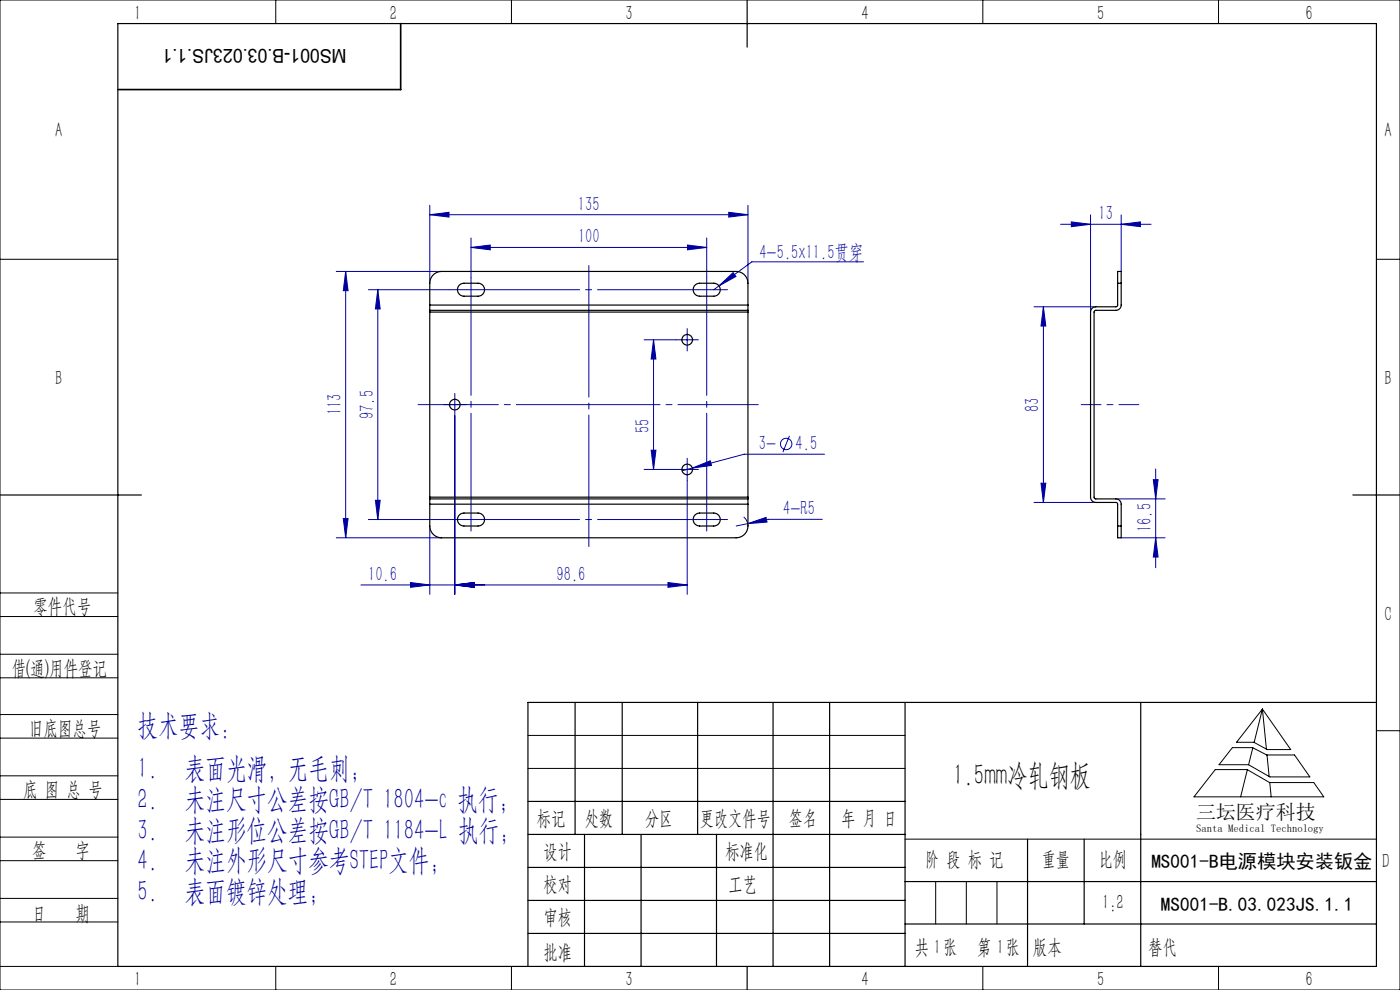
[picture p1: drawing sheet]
<svg xmlns="http://www.w3.org/2000/svg" width="297mm" height="210mm" viewBox="0 0 297 210" stroke-linecap="round" stroke-linejoin="round" font-family="sans-serif">
<g fill="none" stroke="#0000a0" stroke-width=".21">
<path d="M71.3 57.6h22.4M73.3 57.6v56.5M73.3 57.6l.5 4.1h-1zM91.2 45.5l4.1-.5v1.1zM91.2 43.5v16.6M91.2 45.5h67.5M99.9 52.5l4.1-.5v1zM99.9 50.5v8.4M99.9 52.5h50M145.8 52l4.1 .5-4.1 .5zM149.9 50.5v8.4M154.6 45l4.1 .5-4.1 .6z"/>
<path d="M158.7 43.5v16.6M183.2 55.5h-23.7l-7 5.1M225 47.6h19.2M227.3 47.1l4.1 .5-4.1 .5zM231.4 45.6v20.6M237.9 47.6l4-.5v1zM237.9 45.6v12M78.1 61.5h17.3M80.1 61.5v48.7M80.1 61.5l.6 4h-1.1zM136.6 72.1h6.8M138.6 72.1v27.5"/>
<path d="M138.6 72.1l.6 4.1h-1.1zM144.5 72.1h2.5M145.8 70.8v2.5M152.5 60.6l3-2.8 .6 .8zM152.5 60.6l-1.1 .9M219.4 65.1h13.1M221.4 65.1l.5 4.1h-1.1zM221.4 65.1v41.5M95.2 85.8h2.5M96.5 88.2v37.9M96.5 84.6v2.5M136.6 99.6h6.8"/>
<path d="M138.1 95.5h1.1l-.6 4.1zM144.5 99.6h2.5M145.8 98.3v2.5M146.9 99.3l3.8-1.6 .2 1zM167.5 92.4l-1.4 3.5M174.9 96.4h-17l-13.2 3.5M245.2 99.5v20.9M71.3 114.1h22.4M72.8 110h1l-.5 4.1zM78.1 110.2h17.3M79.6 106.1h1.1l-.6 4.1zM91.2 111.6v14.5"/>
<path d="M145.8 102v24.1M157.8 109.7a2.5 2.5 0 0 1 .9 1.9M158.6 111.1l3.9-1.3 .2 .9zM174.4 110.2h-11.4l-6.8 1.4M219.4 106.6h13.1M220.8 102.5h1.1l-.5 4.1zM236.7 105.8h10.5M237.9 114.1h9.3M244.7 101.7h1l-.5 4.1zM245.2 114.1l.5 4.1h-1zM76.6 124.1h69.2M87.1 123.6l4.1 .5-4.1 .5z"/>
<path d="M96.5 124.1l4.1-.5v1zM141.7 123.6l4.1 .5-4.1 .5z"/>
<circle cx="166.8" cy="94.2" r="1.21"/>
</g>
<path d="M144.5 72.1h-1.1M145.8 70.8v-1.1M145.8 73.3v1.2M147 72.1h1.2M95.2 85.8h-1.1M96.5 84.6v-1.1M96.5 87.1v1.1M97.7 85.8h1.2M144.5 99.6h-1.1M145.8 98.3v-1.1M147 99.6h1.2M145.8 100.8v1.2" fill="none" stroke="#0000a0" stroke-width=".21" stroke-dasharray="30.5 1.3 1.3 1.3"/>
<path d="M229.4 85.8h12.2" fill="none" stroke="#0000a0" stroke-width=".21" stroke-dasharray="30.5 1.3 1.3 1.3" stroke-dashoffset="26.3"/>
<path d="M160.9 85.8h-72.2" fill="none" stroke="#0000a0" stroke-width=".21" stroke-dasharray="30.5 1.3 1.3 1.3" stroke-dashoffset="13.4"/>
<path d="M124.9 56.3v59.6" fill="none" stroke="#0000a0" stroke-width=".21" stroke-dasharray="30.5 1.3 1.3 1.3" stroke-dashoffset="2.6"/>
<g fill="none" stroke="#000" stroke-width=".21">
<path d="M0 0h297v210h-297zM58.5 0v5M108.5 0v5M208.5 0v5M258.5 0v5M0 55h25M292 55h5M0 138.8h25M0 125.8h25M0 130.8h25M0 143.8h25M0 156.6h25"/>
<path d="M0 151.6h25M112 156h80M261.4 158.6h4.3l3 1.5h5.9l3.3 4.7h-8.5l-4.5-2.6h-6.3zM265.8 158.6l-.9 3.6M267.8 150.4l6 8.6h-5l-2.8-1.5h-3.7zM267.8 150.4l-1.7 7.1M267.8 150.4l.9 8.5M292 155h5M0 169.6h25M0 164.6h25M0 177.6h25M112 163h80"/>
<path d="M192 178h100M257.8 163.2h6.8l4.7 2.8h9.4l2.1 3h-27.5zM264.6 163.3l-1.4 5.7M268.8 160.1l.4 4.6M269.4 166l.3 3M0 182.6h25M0 190.6h25M0 195.6h25M198.5 187v9M205 187v9M211.5 187v9M0 205h25"/>
<path d="M58.5 205v5M108.5 205v5M208.5 205v5M258.5 205v5"/>
</g>
<g fill="none" stroke="#000" stroke-width=".25">
<path d="M25 5h267v200h-267zM158.5 0v10M0 105h30M287 105h10M122 149v28M132 149v28M148 149v28M164 149v56M176 149v56M192 149v56M242 149v56M292 149h-180v56"/>
<path d="M112 170h80M112 177h80M124 177v28M136 177v28M152 177v28M218 178v27M230 178v18M112 184h80M112 191h80M112 198h80M192 187h100M192 196h100"/>
<path d="M158.5 205v5"/>
</g>
<path d="M85 5v14h-60" fill="none" stroke="#000" stroke-width=".35"/>
<path d="M95.4 61.5h58.9M95.4 110.2h58.9" fill="none" stroke="#0000a0" stroke-width=".21" stroke-dasharray="30.5 1.3 1.3 1.3" stroke-dashoffset="2.9"/>
<path d="M99.9 58.9v53.7M149.9 112.6v-53.7" fill="none" stroke="#0000a0" stroke-width=".21" stroke-dasharray="30.5 1.3 1.3 1.3" stroke-dashoffset="5.5"/>
<g fill="#0000a0">
<path d="M99.9 52.5l4.1-.5v1zM145.8 52l4.1 .5-4.1 .5z"/>
<path d="M80.1 61.5l.6 4h-1.1zM79.6 106.1h1.1l-.6 4.1z"/>
<path d="M91.2 45.5l4.1-.5v1.1zM154.6 45l4.1 .5-4.1 .6zM87.1 123.6l4.1 .5-4.1 .5zM96.5 124.1l4.1-.5v1zM96.5 124.1l4.1-.5v1zM141.7 123.6l4.1 .5-4.1 .5zM146.9 99.3l4-.6-.2-1zM158.6 111.1l4.1-.4-.2-.9zM152.5 60.6l3.6-2-.6-.8zM227.3 47.1l4.1 .5-4.1 .5zM237.9 47.6l4-.5v1z"/>
<path d="M221.4 65.1l.5 4.1h-1.1zM220.8 102.5h1.1l-.5 4.1zM244.7 101.7h1l-.5 4.1zM245.2 114.1l.5 4.1h-1z"/>
<path d="M73.3 57.6l.5 4.1h-1zM72.8 110h1l-.5 4.1zM138.6 72.1l.6 4.1h-1.1zM138.1 95.5h1.1l-.6 4.1z"/>
</g>
<g fill="none" stroke="#000" stroke-width=".25">
<path d="M91.2 64.7v-4.6a2.5 2.5 0 0 1 2.5-2.5h62.5a2.5 2.5 0 0 1 2.5 2.5v4.6M91.2 64.7v1.1M91.2 65.8v.4M91.2 66.2v39.3M91.2 64.7h67.5M91.2 65.8h67.5M91.2 66.2h67.5M97.5 60.4l.9-.3h3a1.37 1.37 0 0 1 1.4 1.4 1.37 1.37 0 0 1-1.4 1.3h-3a1.37 1.37 0 0 1-1.3-.9 1.37 1.37 0 0 1 .4-1.5zM147.5 60.4l.9-.3h3a1.37 1.37 0 0 1 1.4 1.4 1.37 1.37 0 0 1-1.4 1.3h-3a1.37 1.37 0 0 1-1.3-.9 1.37 1.37 0 0 1 .4-1.5zM158.7 64.7v1.1M158.7 65.8v.4M158.7 66.2v39.3"/>
<path d="M237.1 60.1l-.1 4.9-4.5 .1a1.12 1.12 0 0 0-1.1 1.1v39.3a1.12 1.12 0 0 0 1.1 1.1l4.5 .1 .1 4.9M237.1 60.1v-2.5h.8v2.5M237.1 60.1h.8M237.9 60.1v4.6a1.12 1.12 0 0 1-1.2 1.1h-4.2l-.3 .1-.1 .3v39.3l.4 .3h4.2a1.12 1.12 0 0 1 1.2 1.1v4.7M91.2 106.9v4.7a2.5 2.5 0 0 0 2.5 2.5h62.5a2.5 2.5 0 0 0 2.5-2.5v-4.7M91.2 105.8v1.1M91.2 105.5v.3M91.2 106.9h67.5M91.2 105.8h67.5M91.2 105.5h67.5M97.5 109.2l.9-.4h3a1.37 1.37 0 0 1 1.4 1.4 1.37 1.37 0 0 1-1.4 1.4h-3a1.37 1.37 0 0 1-1.3-.9 1.37 1.37 0 0 1 .4-1.5zM147.5 109.2l.9-.4h3a1.37 1.37 0 0 1 1.4 1.4 1.37 1.37 0 0 1-1.4 1.4h-3a1.37 1.37 0 0 1-1.3-.9 1.37 1.37 0 0 1 .4-1.5z"/>
<path d="M158.7 105.8v1.1M158.7 105.5v.3M237.1 111.6v2.5h.8v-2.5M237.1 111.6h.8"/>
<circle cx="145.8" cy="72.1" r="1.13"/>
<circle cx="96.5" cy="85.8" r="1.13"/>
<circle cx="145.8" cy="99.6" r="1.12"/>
</g>
<g font-size="6.3" fill="#0000a0">
<text x="29.2" y="155.9">技术要求：</text>
<text x="29.2" y="165.1">1.</text>
<text x="39.2" y="165.1">表面光滑，无毛刺；</text>
<text x="29.2" y="171.6">2.</text>
<text x="39.2" y="171.6">未注尺寸公差按GB/T 1804-c 执行；</text>
<text x="29.2" y="178.1">3.</text>
<text x="39.2" y="178.1">未注形位公差按GB/T 1184-L 执行；</text>
<text x="29.2" y="184.6">4.</text>
<text x="39.2" y="184.6">未注外形尺寸参考STEP文件；</text>
<text x="29.2" y="191.1">5.</text>
<text x="39.2" y="191.1">表面镀锌处理；</text>
</g>
<text font-size="6.3" x="202.2" y="166.5">1.5mm冷轧钢板</text>
<g font-size="4.4">
<text x="28.5" y="4.1">1</text>
<text x="82.7" y="4.1">2</text>
<text x="132.7" y="4.1">3</text>
<text x="182.7" y="4.1">4</text>
<text x="232.7" y="4.1">5</text>
<text x="277" y="4.1">6</text>
<text x="11.7" y="29.1">A</text>
<text x="293.7" y="29.1">A</text>
<text x="11.7" y="81.6">B</text>
<text x="293.7" y="81.6">B</text>
<text x="7.1" y="130.1">零件代号</text>
<text x="293.7" y="131.6">C</text>
<text x="2.5" y="143.2">借(通)用件登记</text>
<text x="6.2" y="155.8">旧底图总号</text>
<text x="4.9" y="168.9">底 图 总 号</text>
<text x="113.9" y="174.9">标记</text>
<text x="124.1" y="174.9">处数</text>
<text x="136.9" y="174.9">分区</text>
<text x="148.5" y="174.9">更改文件号</text>
<text x="167.4" y="174.9">签名</text>
<text x="178.5" y="174.9">年 月 日</text>
<text x="6.8" y="181.9">签</text>
<text x="16" y="181.9">字</text>
<text x="115.3" y="181.9">设计</text>
<text x="153.9" y="181.9">标准化</text>
<text x="196.3" y="183.7">阶 段 标 记</text>
<text x="221" y="183.7">重量</text>
<text x="233.1" y="183.7">比例</text>
<text x="293.2" y="184.1">D</text>
<text x="115.3" y="189">校对</text>
<text x="154.6" y="189">工艺</text>
<text x="6.8" y="195.2">日</text>
<text x="16" y="195.2">期</text>
<text x="115.4" y="196">审核</text>
<text x="233.8" y="192.7">1:2</text>
<text x="115.3" y="203.4">批准</text>
<text x="194" y="202.4">共 张</text>
<text x="198.1" y="202.4">1</text>
<text x="207.3" y="202.4">第 张</text>
<text x="211.5" y="202.4">1</text>
<text x="219.1" y="202.4">版本</text>
<text x="28.5" y="209.1">1</text>
<text x="82.7" y="209.1">2</text>
<text x="132.7" y="209.1">3</text>
<text x="182.7" y="209.1">4</text>
<text x="232.7" y="209.1">5</text>
<text x="277" y="209.1">6</text>
</g>
<g font-size="4.4" fill="#0000a0">
<text x="122.6" y="44.7">135</text>
<text x="233.1" y="46.7">13</text>
<text x="122.6" y="51.6">100</text>
<text x="161.1" y="55">4-5.5x11.5贯穿</text>
<text x="72.5" y="88.1" transform="rotate(-90 72.5 88.1)">113</text>
<text x="79.3" y="88.9" transform="rotate(-90 79.3 88.9)">97.5</text>
<text x="220.5" y="87.4" transform="rotate(-90 220.5 87.4)">83</text>
<text x="137.8" y="91.8" transform="rotate(-90 137.8 91.8)">55</text>
<text x="161" y="95.5">3-</text>
<text x="168.8" y="95.5">4.5</text>
<text x="166.2" y="109.3">4-R5</text>
<text x="244.3" y="112.9" transform="rotate(-90 244.3 112.9)">16.5</text>
<text x="78.1" y="123.2">10.6</text>
<text x="118.1" y="123.2">98.6</text>
</g>
<text font-size="4.4" fill="#010000" x="243.6" y="202.4">替代</text>
<text font-size="4.2" x="253.7" y="173.7">三坛医疗科技</text>
<g font-size="4.1">
<text x="73.5" y="10.4" transform="rotate(-180 73.5 10.4)">MS001-B.03.023JS.1.1</text>
<text x="244.3" y="184.1">MS001-B电源模块安装钣金</text>
<text x="246.3" y="193.1">MS001-B.03.023JS.1.1</text>
</g>
<text font-size="2.3" x="253.7" y="176.6">Santa Medical Technology</text>
</svg>
